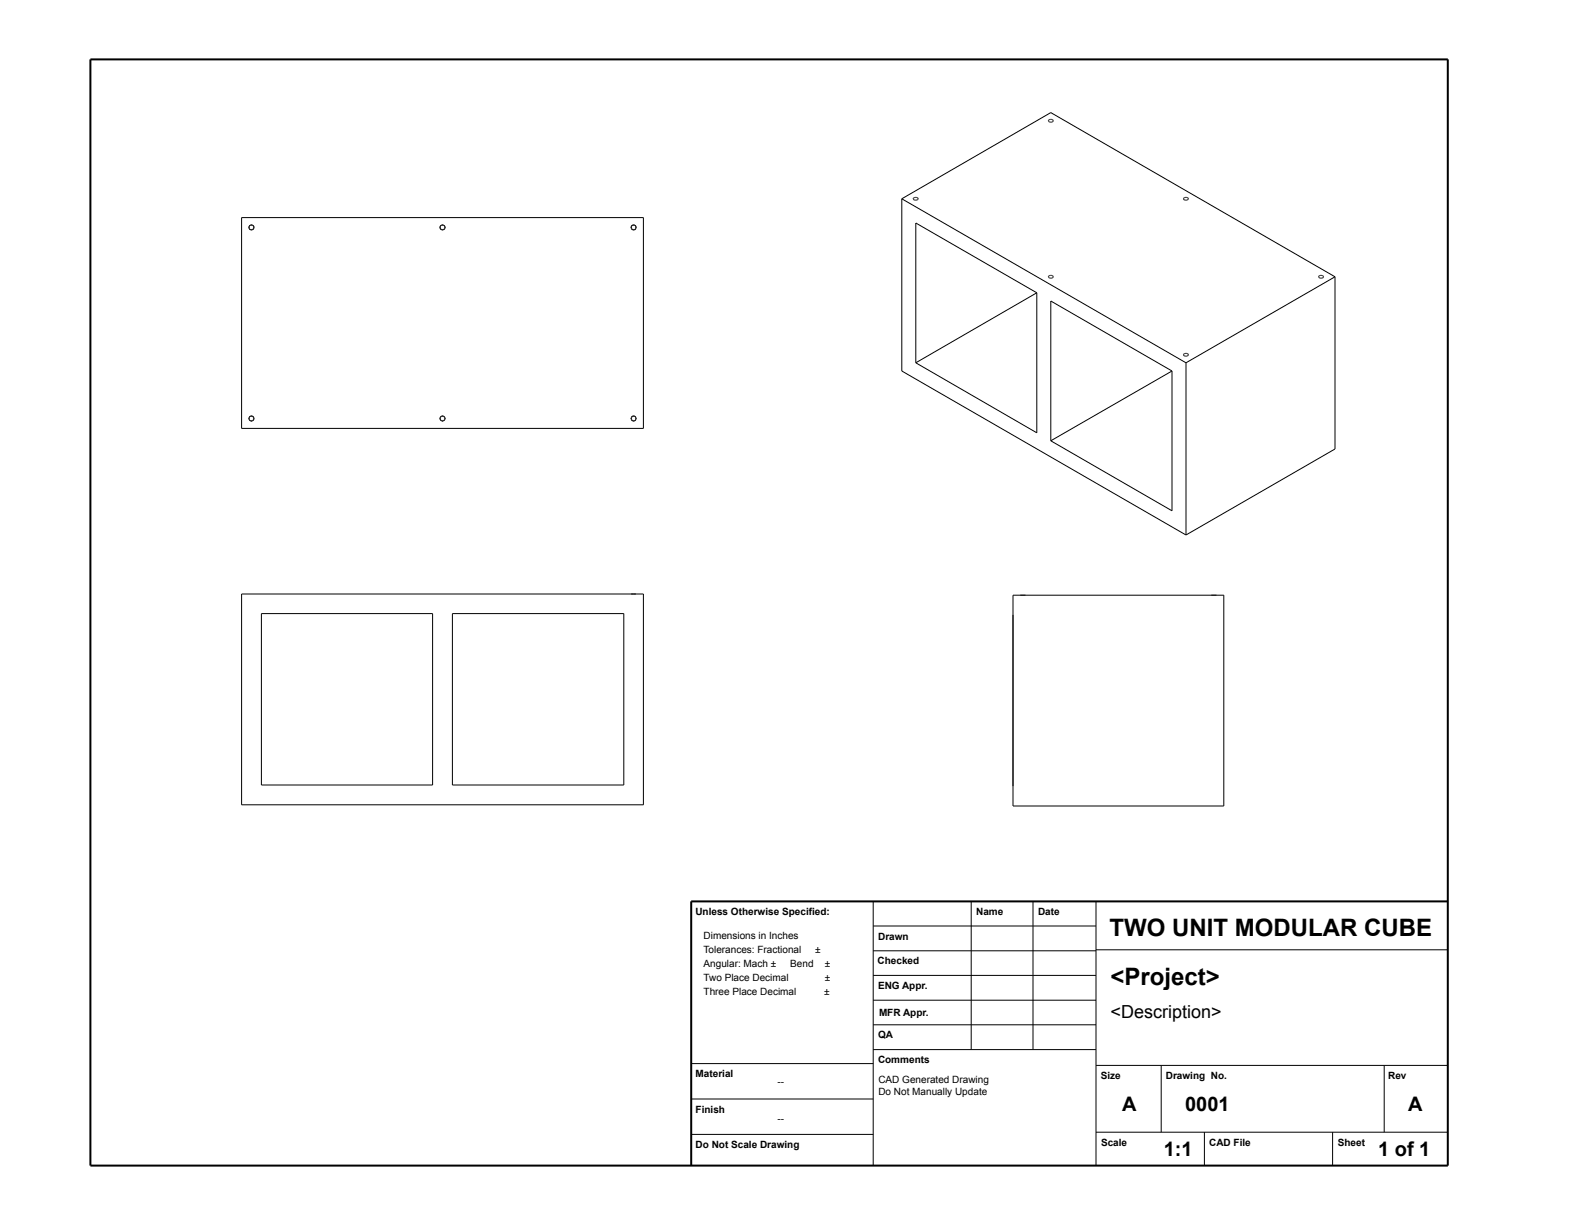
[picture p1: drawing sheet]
<svg xmlns="http://www.w3.org/2000/svg" width="279mm" height="216mm" viewBox="0 0 279 216" stroke-linecap="round" stroke-linejoin="round" font-family="sans-serif">
<path d="M15.9 10.5h239.5v195.1h-239.5zM255.4 159h-133.5v46.5" fill="none" stroke="#000" stroke-width=".35"/>
<g fill="none" stroke="#000" stroke-width=".18">
<path d="M42.6 38.4h70.9v37.2h-70.9zM44 39.9l-.1 .1M44 39.8v.1M44 39.8l-.1 .2M44.1 39.8h-.1M44.2 39.7l-.2 .1M44.2 39.7h.1M44.2 39.7l.5 .1M44.3 39.7h-.1M44.5 39.7h.1M44.7 39.8l.1 .1M44.7 39.8l.1 .2"/>
<path d="M44.8 39.9v.2M77.8 39.8l-.2 .4M77.8 39.8l.2-.1 .4 .1M77.8 39.8l-.1 .1M78.2 39.7h.1M78.4 39.8l.1 .1M78.4 39.8v.1M78.5 39.9v.1M111.4 39.9l-.1 .1M111.4 39.8l-.1 .2M111.4 39.8v.1M111.5 39.8h-.1"/>
<path d="M111.6 39.7l-.2 .1M111.7 39.7h.2M111.7 39.7h-.1M111.8 39.7l.3 .1M111.9 39.7h.1M112 39.8h.1M112.1 39.8l.1 .2M159.1 35.1v30.3l50.1 29M159.1 35.1l50.1 28.9M159.1 35.1l26.2-15.2 50.2 28.9M161.1 34.9l.3-.1 .5 .1a.41 .41 0 0 1-.3 .5 .41 .41 0 0 1-.5-.3zM184.9 21.2l.3-.1 .5 .1a.36 .36 0 0 1-.2 .4 .36 .36 0 0 1-.4-.1z"/>
<path d="M208.8 35l.5-.2a.26 .26 0 0 1 .3 .3 .26 .26 0 0 1-.3 .2 .33 .33 0 0 1-.4 0 .33 .33 0 0 1-.1-.3zM43.9 40l.1 .4M44 40.4l.2 .1M44 40.4l.1 .1M44.2 40.5h.1M44.6 40.5h-.1M44.7 40.4l-.1 .1M44.8 40.3h-.1M44.8 40v.1M44.8 40.1l-.3 .4h-.3M77.6 40l.1 .4 .2 .1h.4M77.8 40.4v.1"/>
<path d="M77.9 40.5h.1M78.2 40.5h.1M78.4 40.4l-.1 .1M78.5 40.3h.1M78.5 40l-.2 .5M111.3 40l.1 .4M111.4 40.4l.5 .1M111.4 40.4l.2 .1M112.1 40.4l-.2 .1M112.1 40.4h.1M112.2 40l-.1 .4M182.9 51.6v24.7l-21.4-12.3"/>
<path d="M182.9 51.6l-21.4-12.3v24.7M182.9 51.6l-21.4 12.4M185 48.6h.5l.2 .1a.36 .36 0 0 1-.2 .4 .36 .36 0 0 1-.4-.1l-.2-.1zM232.6 48.8l.3-.2 .5 .1a.43 .43 0 0 1-.4 .4 .43 .43 0 0 1-.4-.3zM235.5 48.8v30.4l-26.3 15.2M235.5 48.8l-26.3 15.2M44 73.5l-.1 .2 .1 .4M44 74.1l.2 .1M44 74.1l.1 .1M44.1 73.4l-.1 .1M44.2 73.4h.3l.2 .2M44.2 74.2l.1 .1"/>
<path d="M44.2 73.4l-.2 .1M44.2 74.2h.1M44.2 73.4h.1M44.2 73.4h.3M44.7 73.5v.1M44.7 73.6l.1 .2-.1 .2M44.7 74v.1M44.7 74l-.5 .3M44.7 73.6l.1 .1M44.8 73.9l-.1 .1M77.6 73.7a.44 .44 0 0 0 .6 .5 .44 .44 0 0 0 .2-.7 .44 .44 0 0 0-.7 .1l-.1 .3M77.9 74.2h.1"/>
<path d="M78 73.4h.1M78.5 73.6v.1M78.5 73.9v.1M111.4 73.6l-.1 .1M111.4 74.1l.3 .2M111.4 73.5l-.1 .2 .1 .4M111.4 74.1l.2 .1M111.5 73.4l-.1 .1M111.6 73.4l-.2 .1M111.7 74.3h.2M111.7 73.4l.4 .2M111.8 73.4h-.2"/>
<path d="M111.9 74.2l-.1 .1M112 73.4a.43 .43 0 0 1 .2 .5 .43 .43 0 0 1-.3 .3M112.1 74l-.2 .2M206.7 65.4v24.7l-21.4-12.3M206.7 65.4l-21.4-12.3v24.7M206.7 65.4l-21.4 12.4M208.8 62.5l.5-.2a.26 .26 0 0 1 .3 .3 .26 .26 0 0 1-.3 .2 .33 .33 0 0 1-.4 0 .33 .33 0 0 1-.1-.3zM209.2 64v30.4M42.6 104.8h70.9v37.2h-70.9zM46.1 108.2h30.2v30.3h-30.2zM79.8 108.2h30.2v30.3h-30.2zM178.7 105h37.2v37.2h-37.2z"/>
<path d="M154 159v46.5M171.3 159v26.1M182.2 159v26.1M193.3 159v46.5M154 172h39.3M154 167.7h39.3M154 163.3h39.3M154 176.4h39.3M193.3 167.5h62.1M121.9 193.9h32.1M121.9 187.6h32.1M154 185.1h39.3"/>
<path d="M154 180.8h39.3M193.3 199.7h62.1M193.3 187.9h62.1M204.8 187.9v11.8M212.4 199.7v5.8M235.1 199.7v5.8M244.2 187.9v11.8M121.9 200.1h32.1"/>
</g>
<g font-size="4.2">
<text x="195.7" y="165.1">TWO UNIT MODULAR CUBE</text>
<text x="195.9" y="173.7">&lt;Project&gt;</text>
</g>
<g font-size="3.5">
<text x="197.9" y="195.9">A</text>
<text x="209.1" y="195.9">0001</text>
<text x="248.4" y="195.9">A</text>
<text x="205.3" y="203.9">1:1</text>
<text x="243.1" y="203.9">1 of 1</text>
</g>
<text font-size="3.2" x="195.9" y="179.5">&lt;Description&gt;</text>
<g font-size="1.8">
<text x="122.7" y="161.5">Unless Otherwise Specified:</text>
<text x="172.2" y="161.4">Name</text>
<text x="183.1" y="161.4">Date</text>
<text x="124.1" y="165.6">Dimensions in Inches</text>
<text x="154.9" y="165.8">Drawn</text>
<text x="124.1" y="168.1">Tolerances: Fractional</text>
<text x="124.1" y="170.5">Angular: Mach ±</text>
<text x="124.1" y="173">Two Place Decimal</text>
<text x="139.4" y="170.5">Bend</text>
<text x="143.8" y="168.1">±</text>
<text x="145.5" y="170.5">±</text>
<text x="145.5" y="173">±</text>
<text x="154.8" y="170.1">Checked</text>
<text x="124.1" y="175.4">Three Place Decimal</text>
<text x="145.4" y="175.4">±</text>
<text x="154.9" y="174.4">ENG Appr.</text>
<text x="155" y="179.1">MFR Appr.</text>
<text x="154.9" y="183.1">QA</text>
<text x="122.7" y="190">Material</text>
<text x="137.2" y="191.3">--</text>
<text x="154.9" y="187.5">Comments</text>
<text x="154.9" y="191.1">CAD Generated Drawing</text>
<text x="194.2" y="190.4">Size</text>
<text x="205.6" y="190.3">Drawing No.</text>
<text x="244.9" y="190.3">Rev</text>
<text x="122.7" y="196.4">Finish</text>
<text x="137.2" y="198">--</text>
<text x="154.9" y="193.1">Do Not Manually Update</text>
<text x="122.7" y="202.5">Do Not Scale Drawing</text>
<text x="194.2" y="202.2">Scale</text>
<text x="213.3" y="202.1">CAD File</text>
<text x="236" y="202.1">Sheet</text>
</g>
</svg>
